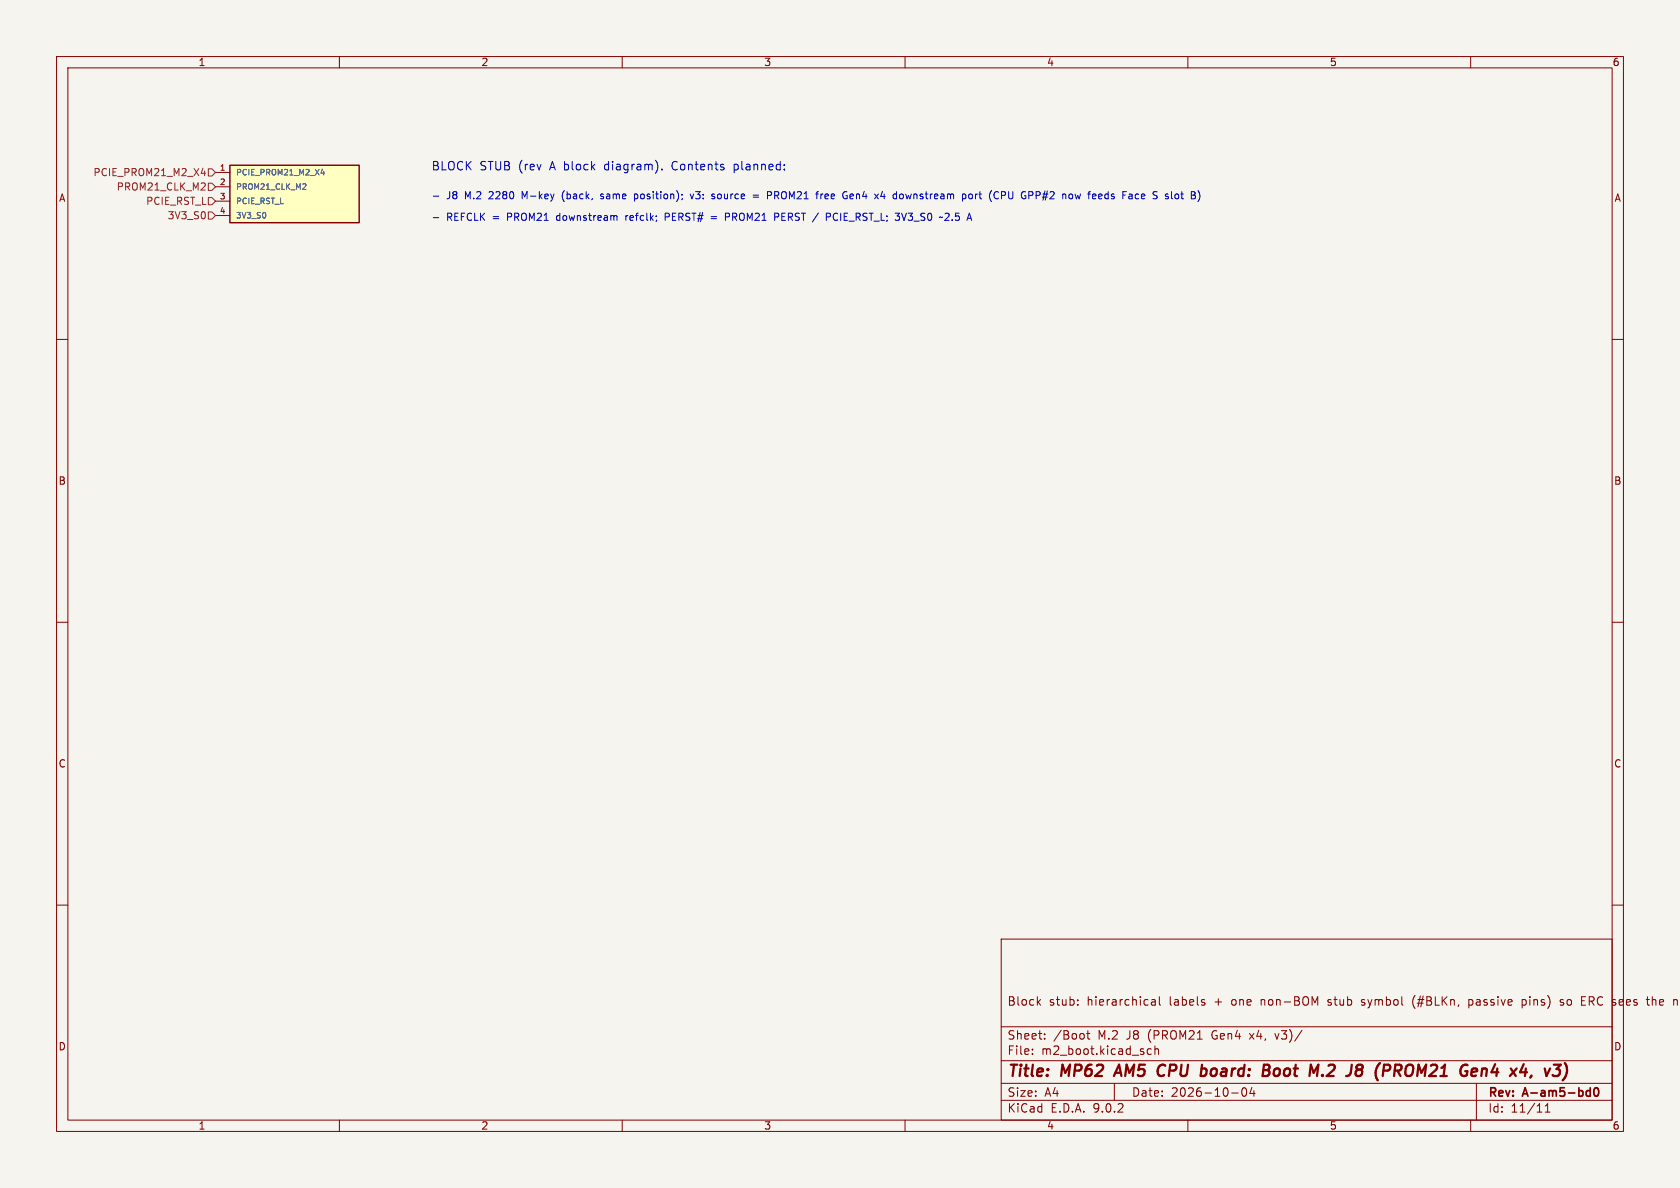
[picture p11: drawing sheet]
<svg xmlns="http://www.w3.org/2000/svg" width="297mm" height="210mm" viewBox="0 0 297 210" stroke-linecap="round" stroke-linejoin="round" font-family="sans-serif">
<path d="M0 0h297v210h-297z" fill="#f5f4ef" stroke="#f5f4ef" stroke-width=".18"/>
<g fill="none" stroke="#840000" stroke-width=".18">
<path d="M10 10h277v190h-277zM12 12h273v186h-273zM60 10v2M110 10v2M160 10v2M210 10v2M260 10v2M10 60h2M285 60h2M10 110h2M285 110h2M10 160h2"/>
<path d="M177 166h108v32h-108zM183.5 177.1l.5 .6M184 176.7l-.6 .6M190.5 177.6v.1M190.5 176.8v.1M203.6 176.8h.6v.9M204.2 177.1h-.5a.29 .29 0 0 0-.2 .3 .29 .29 0 0 0 .2 .3l.5-.1M205 176.2v1.3l.2 .2M213 177.3v.3M234.7 177.6l.2 .1M234.8 176.8v.3M240.7 177.6l.4 .1"/>
<path d="M240.9 176.7l-.2 .2 .2 .3M250.2 176a1.72 1.72 0 0 0 0 2.3M259.7 176.8h.5M259.7 177.6h.5M259.7 176.7v1.5M269.1 176.8l.4-.1 .3 .3M269.1 176.7v1.5M269.8 177.4l-.3 .3-.4-.1M276.4 176.8l-.4-.1-.2 .2 .1 .2 .5 .2v.3h-.6M279.6 177.7h.7M279.6 176.2h.7M285 160h2"/>
<path d="M292.1 176.2v1.5M292.5 176.7l-.4 .1M60 198v2M110 198v2M160 198v2M177 194.5h108M177 191.5h108M177 187.5h108M177 181.5h108M182.5 186.3v.1M182.5 185.5v.1M184.7 183.6v.1"/>
<path d="M184.7 182.8v.1M192.1 182.7h.6M192.3 182.2v1.3l.4 .2M197 191.5v3M203.5 185.5l-.4-.1-.3 .3v.4l.2 .2h.5M204.2 185.5l.2-.1 .3 .1 .1 .9M204.2 184.9v1.5M210 198v2M217.7 193.2h1.2M219.7 192.4l.2-.1a.81 .81 0 0 1 .6 .6 .81 .81 0 0 1-.3 .8l-.2 .1a.81 .81 0 0 1-.3-1.4zM221.3 192.2l-.3 1.1h.9M221.7 192.8v1"/>
<path d="M225.4 182.7l.3 1M260 198v2M261 191.5v6.5M273.2 196.6h.8M273.2 195.5l.4-.4v1.5"/>
</g>
<path d="M280.7 192.8l.4 .1M281.1 192.3v1.5M281.1 193.7l-.4 .1M281.9 192.4a.81 .81 0 0 0 .4 1.4l.2-.2 .1-.4-.1-.8" fill="none" stroke="#840000" stroke-width=".3"/>
<g fill="none" stroke="#840000" stroke-width=".4">
<path d="M197.8 188.2l-.9 2M204.9 190.1l.3 .1 .5-.1M205.6 188.2l-.4 .1-.3 .2M224.4 189.4v.4M224.4 188.4v.4l-.1 .2M225.9 188.9a.62 .62 0 0 0-.7 .4v.7l.3 .2h.3M235.8 189.1l-1.3 1.1h1.3M244 187.9l-.1 .1M246.7 188.2l.9 .1a.58 .58 0 0 1-.3 1h-.7M247 189.3l.6 .9M262 189.1a.49 .49 0 0 1 .9 .1l-.2 1M264.3 188.1l-.6 1.4h1.2"/>
<path d="M273.1 188.9l.3 1.3 .6-1.3M276.6 187.9l.1 .1"/>
</g>
<path d="M40.6 29.2h22.9v10.2h-22.9z" fill="#ffffc2"/>
<path d="M40.6 29.2h22.9v10.2h-22.9z" fill="none" stroke="#840000" stroke-width=".25"/>
<path d="M38.1 30.5h2.5M38.1 33h2.5M38.1 35.6h2.5M38.1 38.1h2.5" fill="none" stroke="#840000" stroke-width=".18"/>
<path d="M54 32.5v.4l-.5 .6h.6M56.8 30.6h.6M57.2 30.3v.6" fill="none" stroke="#006464" stroke-width=".18"/>
<path d="M35.6 30.6h.8M36.2 30.2v.9M36.2 32.4l.1 .2-.1 .3-.7 .7h.8M36.8 29.8h.7l.6 .7-.6 .6h-.7zM36.8 32.4h.7l.6 .6-.6 .7h-.7zM36.8 34.9h.7l.6 .7-.6 .6h-.7zM36.8 37.5h.7l.6 .6-.6 .6h-.7z" fill="none" stroke="#725600" stroke-width=".18"/>
<g fill="none" stroke="#0000c2" stroke-width=".18">
<path d="M76.6 38.5h1M76.6 34.7h1M99.5 34.1l-.1 .4 .1 .8M106.2 35.1h.3M106.5 34.3l-.3 .2v.2h.3M108.9 38.1l.2 .2v.7M110.7 38.1v.9M110.9 38.1l-.2 .3M112.2 34.4l.3-.1 .2 .1M112.2 34.3v1.3M112.7 35l-.2 .1h-.3M117 29.9v.1"/>
<path d="M117.6 38.4h.5M118.1 37.7h-.5v1.3M122 34.3l.3 .8 .3-.8M125.7 38.3h1M125.7 38.7h1M126 34.7l.3 .1 .1 .2-.2 .1h-.2M126 34.3l.3 .1M128.2 38.4l.7-.1 .1-.2-.1-.3-.7-.1v1.3M129.8 29v1.5M129.8 30h.1M129.9 29l-.1 .1M133.1 34.5h1"/>
<path d="M133.1 34.8h1M136.4 34.4v-.3l-.1-.2h-.6v1.2M137 37.7h.4l.3 .2-.1 .4-.6 .1M137 34.5h.4M137.4 33.9h-.4v1.2M145.1 34.3v.8M145.5 34.3l-.4 .2M146.1 37.7h.5l.2 .2-.1 .4-.6 .1M147.5 37.7l-.2 .5 .2 .7M150.8 34.4l-.4-.1-.1 .2v.6h.5M150.9 34.6l-.6 .1M155.7 34.7h.8"/>
<path d="M156.3 34.3v.8M159.4 37.7l.4 1.3 .4-1.3M159.6 34.4l.1 .1-.1 .6M167.1 37.7h.5l.2 .3-.8 1h.8M170.7 34.4v.6M171.3 34.4l.2-.1 .4 .1v.5l-.1 .2h-.3l-.2-.1zM172.5 34.3v.8M172.5 34.4v.1M177.1 34.5h.4M177.5 33.9h-.4v1.2M183.2 34.5h.4M183.6 33.9h-.4v1.2"/>
<path d="M190.1 34.3l.2 .8 .2-.6 .3 .6 .2-.8M195.6 34.3l-.3 .2v.4l.3 .2M200.9 34.3l.4 .1M201.3 35.1h-.4M202 34.3l-.2 .2v.5l.2 .1M202.4 34.6l-.6 .1M207.1 33.9v1.1l.2 .1"/>
</g>
<g font-size="2.8" fill="#840000">
<text x="178" y="190.9">Title:</text>
<text x="187.7" y="190.9">MP62</text>
<text x="198.1" y="190.9">AM5</text>
<text x="206.3" y="190.9">CPU</text>
<text x="214.7" y="190.9">board:</text>
<text x="226.5" y="190.9">Boot</text>
<text x="235.6" y="190.9">M.2</text>
<text x="243" y="190.9">J8</text>
<text x="248.8" y="190.9">(PROM21</text>
<text x="264.6" y="190.9">Gen4</text>
<text x="274.4" y="190.9">x4,</text>
<text x="281.2" y="190.9">v3)</text>
</g>
<g font-size="2.1" fill="#0000c2">
<text x="76.2" y="30.2">BLOCK</text>
<text x="84.8" y="30.2">STUB (rev</text>
<text x="97.4" y="30.2">A block</text>
<text x="107.3" y="30.2">diagram).</text>
<text x="119.4" y="30.2">Contents</text>
<text x="130.4" y="30.2">planned:</text>
</g>
<g font-size="2.1" fill="#840000">
<text x="178" y="178">Block</text>
<text x="185.4" y="178">stub:</text>
<text x="192.2" y="178">hierarchical</text>
<text x="206.9" y="178">labels</text>
<text x="215" y="178">+</text>
<text x="218.1" y="178">one</text>
<text x="223.4" y="178">non-BOM</text>
<text x="235.5" y="178">stub</text>
<text x="241.5" y="178">symbol</text>
<text x="250.7" y="178">(#BLKn,</text>
<text x="260.8" y="178">passive</text>
<text x="270.4" y="178">pins)</text>
<text x="277.3" y="178">so</text>
<text x="281.2" y="178">ERC</text>
<text x="286.8" y="178">sees</text>
<text x="293.1" y="178">the</text>
<text x="178" y="184">Sheet:</text>
<text x="186.2" y="184">/Boot</text>
<text x="194.2" y="184">M.2</text>
<text x="199.3" y="184">J8</text>
<text x="203.2" y="184">(PROM21</text>
<text x="214.6" y="184">Gen4</text>
<text x="221.5" y="184">x4,</text>
<text x="226.2" y="184">v3)/</text>
<text x="178" y="186.7">File:</text>
<text x="184.1" y="186.7">m2_boot.kicad_sch</text>
<text x="178" y="196.9">KiCad</text>
<text x="178" y="194.1">Size:</text>
<text x="184.7" y="194.1">A4</text>
<text x="185.7" y="196.9">E.D.A.</text>
<text x="193.3" y="196.9">9.0.2</text>
<text x="200" y="194.1">Date:</text>
<text x="207" y="194.1">2026-10-04</text>
<text x="263" y="194.3">Rev:</text>
<text x="263" y="196.9">Id:</text>
<text x="267.1" y="196.9">11/11</text>
<text x="269.4" y="194.3">A-am5-bd0</text>
</g>
<g font-size="1.8" fill="#840000">
<text x="35" y="11.9">1</text>
<text x="85" y="11.9">2</text>
<text x="135" y="11.9">3</text>
<text x="185" y="11.9">4</text>
<text x="235" y="11.9">5</text>
<text x="285" y="11.9">6</text>
<text x="10.3" y="35.9">A</text>
<text x="285.3" y="35.9">A</text>
<text x="10.3" y="85.9">B</text>
<text x="285.3" y="85.9">B</text>
<text x="10.3" y="135.9">C</text>
<text x="285.3" y="135.9">C</text>
<text x="10.3" y="185.9">D</text>
<text x="285.3" y="185.9">D</text>
<text x="35" y="199.9">1</text>
<text x="85" y="199.9">2</text>
<text x="135" y="199.9">3</text>
<text x="185" y="199.9">4</text>
<text x="235" y="199.9">5</text>
<text x="285" y="199.9">6</text>
</g>
<g font-size="1.8" fill="#725600">
<text x="16.4" y="31.3">PCIE_PROM21_M2_X4</text>
<text x="20.5" y="33.9">PROM21_CLK_M2</text>
<text x="25.7" y="36.4">PCIE_RST_L</text>
<text x="29.5" y="39">3V3_S0</text>
</g>
<g font-size="1.8" fill="#0000c2">
<text x="78.9" y="35.3">J8</text>
<text x="82.3" y="35.3">M.2</text>
<text x="86.7" y="35.3">2280</text>
<text x="92.7" y="35.3">M-key</text>
<text x="100" y="35.3">(back,</text>
<text x="107.1" y="35.3">same</text>
<text x="113.2" y="35.3">position);</text>
<text x="123.4" y="35.3">v3:</text>
<text x="127.3" y="35.3">source</text>
<text x="134.8" y="35.3">=</text>
<text x="137.5" y="35.3">PROM21</text>
<text x="146.4" y="35.3">free</text>
<text x="151.3" y="35.3">Gen4</text>
<text x="157.2" y="35.3">x4</text>
<text x="160.6" y="35.3">downstream</text>
<text x="173" y="35.3">port</text>
<text x="178" y="35.3">(CPU</text>
<text x="183.9" y="35.3">GPP#2</text>
<text x="191.3" y="35.3">now</text>
<text x="196.1" y="35.3">feeds</text>
<text x="202.4" y="35.3">Face</text>
<text x="208" y="35.3">S slot</text>
<text x="78.9" y="39.1">REFCLK</text>
<text x="87.2" y="39.1">=</text>
<text x="89.9" y="39.1">PROM21</text>
<text x="98.8" y="39.1">downstream</text>
<text x="111.3" y="39.1">refclk;</text>
<text x="118.4" y="39.1">PERST#</text>
<text x="129.5" y="39.1">PROM21</text>
<text x="138.4" y="39.1">PERST /</text>
<text x="147.9" y="39.1">PCIE_RST_L;</text>
<text x="160.4" y="39.1">3V3_S0</text>
<text x="168.5" y="39.1">~2.5</text>
</g>
<g font-size="1.4" fill="#a90000">
<text x="38.8" y="30.2">1</text>
<text x="38.8" y="32.8">2</text>
<text x="38.8" y="35.3">3</text>
<text x="38.8" y="37.8">4</text>
</g>
<g font-size="1.4" fill="#006464">
<text x="41.7" y="31.2">PCIE_PROM21_M2_X4</text>
<text x="41.7" y="33.7">PROM21_CLK_M2</text>
<text x="41.7" y="36.3">PCIE_RST_L</text>
<text x="41.7" y="38.8">3V3_S0</text>
</g>
</svg>
